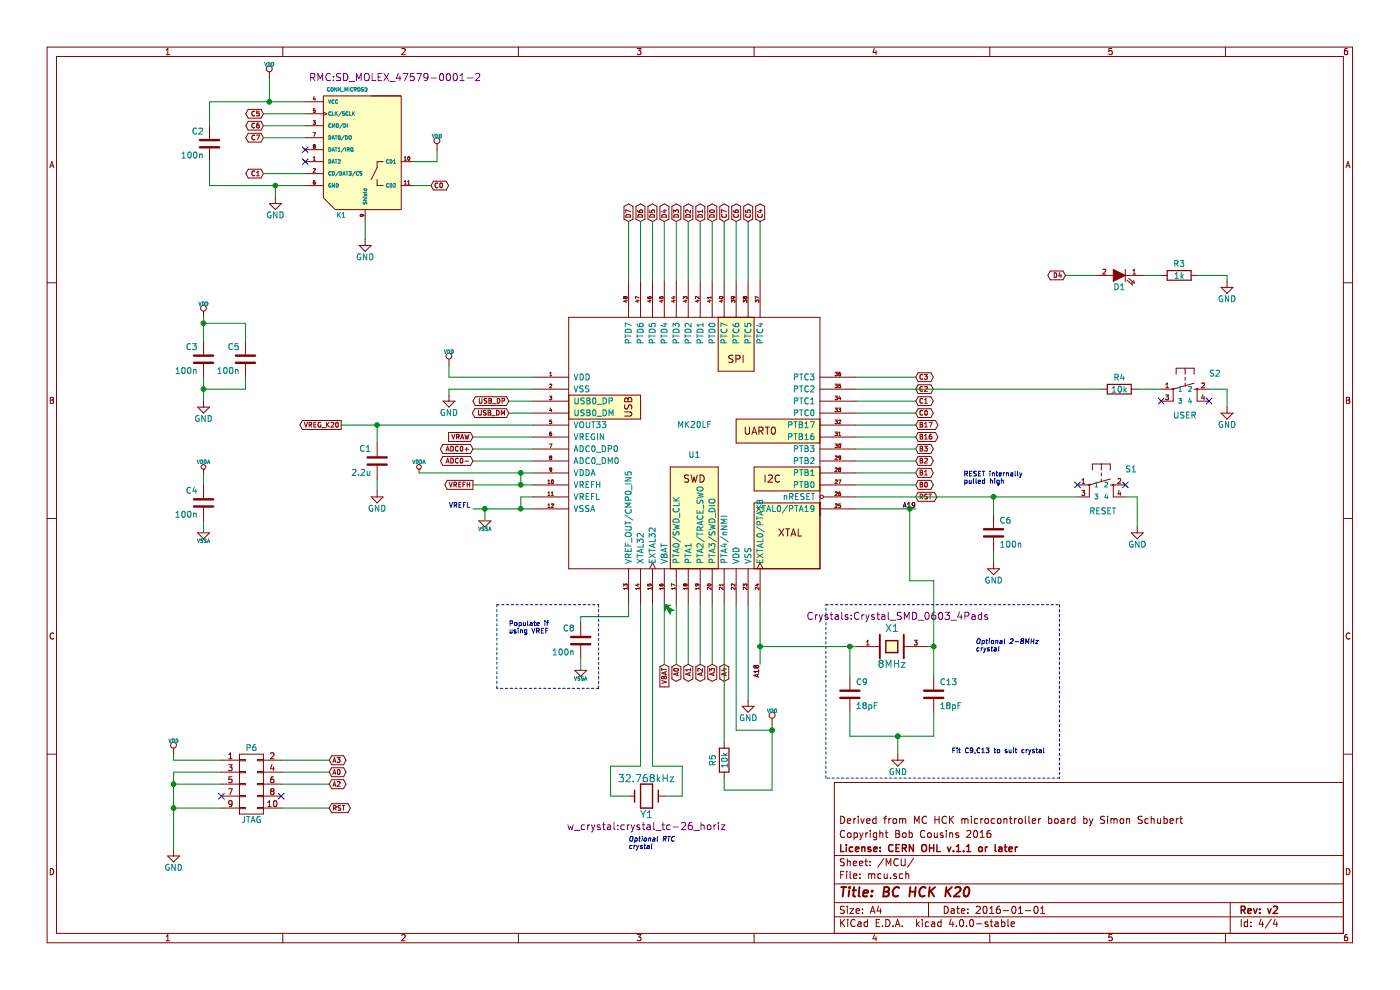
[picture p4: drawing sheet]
EESchema Schematic File Version 2
LIBS:power
LIBS:device
LIBS:transistors
LIBS:conn
LIBS:linear
LIBS:regul
LIBS:74xx
LIBS:cmos4000
LIBS:SparkFun
LIBS:tac_switchsmd_evqp2
LIBS:logo
LIBS:MK20LF
LIBS:RMC
LIBS:opendous
LIBS:multireg
LIBS:inductor_select
LIBS:mchck-cache
EELAYER 25 0
EELAYER END
$Descr A4 11693 8268
encoding utf-8
Sheet 4 4
Title "BC HCK K20 "
Date "2016-01-01"
Rev "v2"
Comp "License: CERN OHL v.1.1 or later"
Comment1 "Copyright Bob Cousins 2016"
Comment2 "Derived from MC HCK microcontroller board by Simon Schubert"
Comment3 ""
Comment4 ""
$EndDescr
$Comp
L C C4
U 1 1
P 1700 4200
F 0 "C4" H 1750 4300 50  0000 L CNN
F 1 "100n" H 1750 4100 50  0000 L CNN
F 2 "mchck:SM0603_Capa" H 1750 4200 50  0001 C CNN
F 3 "" H 1700 4200 60  0001 C CNN
	1    1700 4200
	-1   0    0    -1  
$EndComp
$Comp
L C C5
U 1 1
P 2050 3000
F 0 "C5" H 2100 3100 50  0000 L CNN
F 1 "100n" H 2100 2900 50  0000 L CNN
F 2 "mchck:SM0603_Capa" H 2100 3000 50  0001 C CNN
F 3 "" H 2050 3000 60  0001 C CNN
	1    2050 3000
	-1   0    0    -1  
$EndComp
$Comp
L R R3
U 1 1
P 9850 2300
F 0 "R3" V 9950 2300 50  0000 C CNN
F 1 "1k" V 9850 2300 50  0000 C CNN
F 2 "mchck:SM0603" H 9850 2300 60  0001 C CNN
F 3 "" H 9850 2300 60  0001 C CNN
	1    9850 2300
	0    -1   -1   0   
$EndComp
$Comp
L LED D1
U 1 1
P 9350 2300
F 0 "D1" H 9350 2200 50  0000 C CNN
F 1 "LED" V 9450 2450 50  0001 C CNN
F 2 "LEDs:LED-0603" H 9350 2300 60  0001 C CNN
F 3 "" H 9350 2300 60  0001 C CNN
	1    9350 2300
	-1   0    0    -1  
$EndComp
$Comp
L C C6
U 1 1
P 8300 4450
F 0 "C6" H 8350 4550 50  0000 L CNN
F 1 "100n" H 8350 4350 50  0000 L CNN
F 2 "mchck:SM0603_Capa" H 8300 4450 60  0001 C CNN
F 3 "" H 8300 4450 60  0001 C CNN
	1    8300 4450
	1    0    0    -1  
$EndComp
Text Notes 8050 4050 0    40   ~ 0
RESET internally\npulled high
$Comp
L C C3
U 1 1
P 1700 3000
F 0 "C3" H 1750 3100 50  0000 L CNN
F 1 "100n" H 1750 2900 50  0000 L CNN
F 2 "mchck:SM0603_Capa" H 1750 3000 50  0001 C CNN
F 3 "" H 1700 3000 60  0001 C CNN
	1    1700 3000
	-1   0    0    -1  
$EndComp
Text Notes 5250 7100 0    40   Italic 0
Optional RTC\ncrystal
Text Notes 8150 5450 0    40   Italic 0
Optional 2-8MHz\ncrystal
$Comp
L TAC_SWITCHSMD_EVQP2 S1
U 1 1
P 9200 4050
F 0 "S1" H 9400 4150 50  0000 L BNN
F 1 "RESET" H 9100 3800 50  0000 L BNN
F 2 "RMC:SW_C&K_KMR4_ALT" H 9200 4200 50  0001 C CNN
F 3 "" H 9200 4050 60  0001 C CNN
	1    9200 4050
	1    0    0    -1  
$EndComp
$Comp
L C C1
U 1 1
P 3150 3850
F 0 "C1" H 3200 3950 50  0000 L CNN
F 1 "2.2u" H 3200 3750 50  0000 L CNN
F 2 "mchck:SM0603_Capa" H 3200 3850 50  0001 C CNN
F 3 "" H 3150 3850 60  0001 C CNN
	1    3150 3850
	-1   0    0    -1  
$EndComp
NoConn ~ 9000 4050
$Comp
L VDDA #PWR015
U 1 1
P 1700 3950
F 0 "#PWR015" H 1700 4070 20  0001 C CNN
F 1 "VDDA" H 1700 4040 30  0000 C CNN
F 2 "" H 1700 3950 60  0000 C CNN
F 3 "" H 1700 3950 60  0000 C CNN
	1    1700 3950
	1    0    0    -1  
$EndComp
$Comp
L VSSA #PWR016
U 1 1
P 1700 4450
F 0 "#PWR016" H 1700 4450 30  0001 C CNN
F 1 "VSSA" H 1700 4380 30  0000 C CNN
F 2 "" H 1700 4450 60  0000 C CNN
F 3 "" H 1700 4450 60  0000 C CNN
	1    1700 4450
	1    0    0    -1  
$EndComp
$Comp
L C C8
U 1 1
P 4850 5350
F 0 "C8" H 4900 5450 50  0000 L CNN
F 1 "100n" H 4900 5250 50  0000 L CNN
F 2 "mchck:SM0603_Capa" H 4900 5350 50  0001 C CNN
F 3 "" H 4850 5350 60  0001 C CNN
F 4 "optional" H 4850 5350 60  0001 C CNN "populate"
	1    4850 5350
	-1   0    0    -1  
$EndComp
$Comp
L VSSA #PWR017
U 1 1
P 4850 5600
F 0 "#PWR017" H 4850 5600 30  0001 C CNN
F 1 "VSSA" H 4850 5530 30  0000 C CNN
F 2 "" H 4850 5600 60  0000 C CNN
F 3 "" H 4850 5600 60  0000 C CNN
	1    4850 5600
	1    0    0    -1  
$EndComp
Text Notes 4250 5300 0    40   ~ 0
Populate if\nusing VREF
$Comp
L VDD #PWR018
U 1 1
P 1700 2650
F 0 "#PWR018" H 1700 2750 30  0001 C CNN
F 1 "VDD" H 1700 2760 30  0000 C CNN
F 2 "" H 1700 2650 60  0000 C CNN
F 3 "" H 1700 2650 60  0000 C CNN
	1    1700 2650
	1    0    0    -1  
$EndComp
$Comp
L VDD #PWR019
U 1 1
P 6450 6050
F 0 "#PWR019" H 6450 6150 30  0001 C CNN
F 1 "VDD" H 6450 6160 30  0000 C CNN
F 2 "" H 6450 6050 60  0000 C CNN
F 3 "" H 6450 6050 60  0000 C CNN
	1    6450 6050
	1    0    0    -1  
$EndComp
$Comp
L VDD #PWR020
U 1 1
P 3750 3050
F 0 "#PWR020" H 3750 3150 30  0001 C CNN
F 1 "VDD" H 3750 3160 30  0000 C CNN
F 2 "" H 3750 3050 60  0000 C CNN
F 3 "" H 3750 3050 60  0000 C CNN
	1    3750 3050
	1    0    0    -1  
$EndComp
$Comp
L VDDA #PWR021
U 1 1
P 3500 3950
F 0 "#PWR021" H 3500 4070 20  0001 C CNN
F 1 "VDDA" H 3500 4040 30  0000 C CNN
F 2 "" H 3500 3950 60  0000 C CNN
F 3 "" H 3500 3950 60  0000 C CNN
	1    3500 3950
	1    0    0    -1  
$EndComp
$Comp
L VSSA #PWR022
U 1 1
P 4050 4350
F 0 "#PWR022" H 4050 4350 30  0001 C CNN
F 1 "VSSA" H 4050 4280 30  0000 C CNN
F 2 "" H 4050 4350 60  0000 C CNN
F 3 "" H 4050 4350 60  0000 C CNN
	1    4050 4350
	1    0    0    -1  
$EndComp
$Comp
L C C9
U 1 1
P 7100 5800
F 0 "C9" H 7150 5900 50  0000 L CNN
F 1 "18pF" H 7150 5700 50  0000 L CNN
F 2 "mchck:SM0603_Capa" H 7100 5800 60  0001 C CNN
F 3 "" H 7100 5800 60  0001 C CNN
	1    7100 5800
	1    0    0    -1  
$EndComp
$Comp
L C C13
U 1 1
P 7800 5800
F 0 "C13" H 7850 5900 50  0000 L CNN
F 1 "18pF" H 7850 5700 50  0000 L CNN
F 2 "mchck:SM0603_Capa" H 7800 5800 60  0001 C CNN
F 3 "" H 7800 5800 60  0001 C CNN
	1    7800 5800
	1    0    0    -1  
$EndComp
$Comp
L MK20LF U1
U 1 1
P 5800 3700
F 0 "U1" H 5800 3600 50  0000 C CNN
F 1 "MK20LF" H 5800 3850 50  0000 C CNN
F 2 "mchck:LQFP48" H 5800 3950 50  0001 C CNN
F 3 "" H 5800 3700 60  0001 C CNN
	1    5800 3700
	1    0    0    -1  
$EndComp
$Comp
L XTAL_TXC_7V X1
U 1 1
P 7450 5400
F 0 "X1" H 7450 5550 60  0000 C CNN
F 1 "8MHz" H 7450 5250 60  0000 C CNN
F 2 "Crystals:Crystal_SMD_0603_4Pads" H 7500 5650 60  0000 C CNN
F 3 "~" H 7450 5400 60  0000 C CNN
	1    7450 5400
	1    0    0    -1  
$EndComp
$Comp
L R R4
U 1 1
P 9350 3250
F 0 "R4" V 9450 3250 50  0000 C CNN
F 1 "10k" V 9350 3250 50  0000 C CNN
F 2 "mchck:SM0603" H 9350 3250 60  0001 C CNN
F 3 "" H 9350 3250 60  0001 C CNN
	1    9350 3250
	0    -1   -1   0   
$EndComp
NoConn ~ 9700 3350
$Comp
L TAC_SWITCHSMD_EVQP2 S2
U 1 1
P 9900 3250
F 0 "S2" H 10100 3350 50  0000 L BNN
F 1 "USER" H 9800 3000 50  0000 L BNN
F 2 "RMC:SW_C&K_KMR4_ALT" H 9900 3400 50  0001 C CNN
F 3 "" H 9900 3250 60  0001 C CNN
	1    9900 3250
	1    0    0    -1  
$EndComp
Text Notes 7950 6300 0    40   ~ 0
Fit C9,C13 to suit crystal
$Comp
L Crystal Y1
U 1 1
P 5400 6650
F 0 "Y1" H 5400 6800 60  0000 C CNN
F 1 "32.768kHz" H 5400 6500 60  0000 C CNN
F 2 "w_crystal:crystal_tc-26_horiz" H 5400 6900 60  0000 C CNN
F 3 "~" H 5400 6650 60  0000 C CNN
	1    5400 6650
	-1   0    0    1   
$EndComp
$Comp
L R R5
U 1 1
P 6050 6350
F 0 "R5" V 6150 6350 50  0000 C CNN
F 1 "10k" V 6050 6350 50  0000 C CNN
F 2 "mchck:SM0603" H 6050 6350 60  0001 C CNN
F 3 "" H 6050 6350 60  0001 C CNN
	1    6050 6350
	-1   0    0    1   
$EndComp
Text GLabel 5250 1850 1    40   3State ~ 0
D7
Text GLabel 5350 1850 1    40   3State ~ 0
D6
Text GLabel 5450 1850 1    40   3State ~ 0
D5
Text GLabel 5550 1850 1    40   3State ~ 0
D4
Text GLabel 5650 1850 1    40   3State ~ 0
D3
Text GLabel 5750 1850 1    40   3State ~ 0
D2
Text GLabel 5850 1850 1    40   3State ~ 0
D1
Text GLabel 5950 1850 1    40   3State ~ 0
D0
Text GLabel 6050 1850 1    40   3State ~ 0
C7
Text GLabel 6150 1850 1    40   3State ~ 0
C6
Text GLabel 6250 1850 1    40   3State ~ 0
C5
Text GLabel 6350 1850 1    40   3State ~ 0
C4
Text GLabel 2850 3550 0    40   Output ~ 0
VREG_K20
Text GLabel 4250 3350 0    40   3State ~ 0
USB_DP
Text GLabel 4250 3450 0    40   3State ~ 0
USB_DM
Text GLabel 3950 3650 0    40   Input ~ 0
VRAW
Text GLabel 3950 3750 0    40   3State ~ 0
ADC0+
Text GLabel 3950 3850 0    40   3State ~ 0
ADC0-
Text GLabel 5550 5550 3    40   Input ~ 0
VBAT
Text GLabel 5650 5550 3    40   3State ~ 0
A0
Text GLabel 5750 5550 3    40   3State ~ 0
A1
Text GLabel 5850 5550 3    40   3State ~ 0
A2
Text GLabel 5950 5550 3    40   3State ~ 0
A3
Text GLabel 6050 5550 3    40   3State ~ 0
A4
Text GLabel 7650 3150 2    40   BiDi ~ 0
C3
Text GLabel 7650 3250 2    40   3State ~ 0
C2
Text GLabel 7650 3350 2    40   3State ~ 0
C1
Text GLabel 7650 3450 2    40   3State ~ 0
C0
Text GLabel 7650 3550 2    40   3State ~ 0
B17
Text GLabel 7650 3650 2    40   BiDi ~ 0
B16
Text GLabel 7650 3750 2    40   3State ~ 0
B3
Text GLabel 7650 3850 2    40   BiDi ~ 0
B2
Text GLabel 7650 3950 2    40   BiDi ~ 0
B1
Text GLabel 7650 4050 2    40   3State ~ 0
B0
Text GLabel 7650 4150 2    40   3State ~ 0
RST
Text GLabel 3950 4050 0    40   Output ~ 0
VREFH
$Comp
L VDD #PWR023
U 1 1
P 1450 6300
F 0 "#PWR023" H 1450 6400 30  0001 C CNN
F 1 "VDD" H 1450 6410 30  0000 C CNN
F 2 "" H 1450 6300 60  0000 C CNN
F 3 "" H 1450 6300 60  0000 C CNN
	1    1450 6300
	1    0    0    -1  
$EndComp
Text GLabel 2750 6450 2    40   3State ~ 0
A0
Text GLabel 2750 6350 2    40   3State ~ 0
A3
Text GLabel 2750 6750 2    40   3State ~ 0
RST
NoConn ~ 2350 6650
NoConn ~ 1850 6650
Text GLabel 2750 6550 2    40   3State ~ 0
A2
NoConn ~ 9400 4050
NoConn ~ 10100 3350
Text GLabel 3600 1550 2    40   3State ~ 0
C0
$Comp
L VDD #PWR024
U 1 1
P 3650 1250
F 0 "#PWR024" H 3650 1350 30  0001 C CNN
F 1 "VDD" H 3650 1360 30  0000 C CNN
F 2 "" H 3650 1250 60  0000 C CNN
F 3 "" H 3650 1250 60  0000 C CNN
	1    3650 1250
	1    0    0    -1  
$EndComp
$Comp
L VDD #PWR025
U 1 1
P 2250 650
F 0 "#PWR025" H 2250 750 30  0001 C CNN
F 1 "VDD" H 2250 760 30  0000 C CNN
F 2 "" H 2250 650 60  0000 C CNN
F 3 "" H 2250 650 60  0000 C CNN
	1    2250 650 
	1    0    0    -1  
$EndComp
$Comp
L C C2
U 1 1
P 1750 1200
F 0 "C2" H 1800 1300 50  0000 L CNN
F 1 "100n" H 1800 1100 50  0000 L CNN
F 2 "mchck:SM0603_Capa" H 1800 1200 50  0001 C CNN
F 3 "" H 1750 1200 60  0001 C CNN
	1    1750 1200
	-1   0    0    -1  
$EndComp
Wire Wire Line
	1750 850  2550 850 
Wire Wire Line
	2350 6550 2750 6550
Connection ~ 4050 4250
Wire Wire Line
	2750 6750 2350 6750
Wire Wire Line
	2750 6450 2350 6450
Wire Wire Line
	2750 6350 2350 6350
Connection ~ 1450 6750
Wire Wire Line
	1450 6750 1850 6750
Connection ~ 1450 6550
Wire Wire Line
	1850 6450 1450 6450
Wire Wire Line
	1450 6550 1850 6550
Wire Wire Line
	1450 6450 1450 7100
Wire Wire Line
	1450 6350 1450 6300
Wire Wire Line
	1850 6350 1450 6350
Wire Wire Line
	5850 1850 5850 2350
Wire Wire Line
	5750 1850 5750 2350
Wire Wire Line
	5650 1850 5650 2350
Wire Wire Line
	9500 4400 9500 4150
Wire Wire Line
	8300 4600 8300 4700
Wire Wire Line
	1700 3150 1700 3350
Wire Wire Line
	1700 4350 1700 4450
Wire Wire Line
	3950 3650 4450 3650
Wire Wire Line
	4450 3750 3950 3750
Wire Wire Line
	4450 3850 3950 3850
Wire Wire Line
	4450 3350 4250 3350
Wire Wire Line
	4450 3450 4250 3450
Wire Wire Line
	6150 5050 6150 6100
Wire Wire Line
	6250 5050 6250 5850
Wire Wire Line
	5650 5050 5650 5550
Wire Wire Line
	5850 5050 5850 5550
Wire Wire Line
	5950 5550 5950 5050
Wire Wire Line
	5750 5050 5750 5550
Wire Wire Line
	6050 5050 6050 6200
Wire Wire Line
	5250 2350 5250 1850
Wire Wire Line
	5350 2350 5350 1850
Wire Wire Line
	5450 1850 5450 2350
Wire Wire Line
	5950 2350 5950 1850
Wire Wire Line
	6350 2350 6350 1850
Wire Wire Line
	6350 5050 6350 5550
Wire Wire Line
	7150 4250 7650 4250
Wire Wire Line
	6350 5400 7150 5400
Connection ~ 6350 5400
Wire Wire Line
	7600 4850 7600 4250
Connection ~ 7600 4250
Wire Wire Line
	7150 3150 7650 3150
Wire Wire Line
	7150 3250 9200 3250
Wire Wire Line
	5350 6400 5100 6400
Wire Wire Line
	5100 6400 5100 6650
Wire Wire Line
	5700 6650 5700 6400
Wire Wire Line
	5700 6400 5450 6400
Wire Wire Line
	7150 4050 7650 4050
Wire Wire Line
	7650 3950 7150 3950
Wire Wire Line
	7150 3850 7650 3850
Wire Wire Line
	7650 3750 7150 3750
Wire Wire Line
	1700 2650 1700 2850
Wire Wire Line
	5550 2350 5550 1850
Wire Wire Line
	5450 6400 5450 5050
Wire Wire Line
	5350 5050 5350 6400
Wire Wire Line
	3150 4000 3150 4100
Wire Wire Line
	10000 2300 10250 2300
Wire Wire Line
	10250 2300 10250 2350
Wire Wire Line
	9550 2300 9700 2300
Wire Wire Line
	7150 4150 9000 4150
Connection ~ 8300 4150
Wire Wire Line
	2850 3550 4450 3550
Wire Wire Line
	3750 3250 4450 3250
Wire Wire Line
	3750 3150 4450 3150
Wire Wire Line
	7650 3450 7150 3450
Wire Wire Line
	4850 5500 4850 5600
Wire Wire Line
	4850 5150 5250 5150
Wire Notes Line
	4150 5050 5000 5050
Wire Notes Line
	5000 5750 4150 5750
Wire Notes Line
	4150 5750 4150 5050
Wire Notes Line
	5000 5050 5000 5750
Wire Wire Line
	1700 3950 1700 4050
Wire Wire Line
	3500 3950 4450 3950
Wire Wire Line
	4350 4150 4450 4150
Wire Wire Line
	3950 4250 4450 4250
Connection ~ 4350 4250
Wire Wire Line
	3750 3250 3750 3300
Wire Wire Line
	3750 3150 3750 3050
Wire Wire Line
	4050 4250 4050 4350
Wire Wire Line
	4350 4250 4350 4150
Wire Wire Line
	2050 2700 1700 2700
Wire Wire Line
	1700 3250 2050 3250
Wire Wire Line
	2050 3250 2050 3150
Connection ~ 1700 3250
Connection ~ 1700 2700
Wire Wire Line
	2050 2700 2050 2850
Wire Wire Line
	7100 5950 7100 6150
Wire Wire Line
	7100 6150 7800 6150
Wire Wire Line
	7500 6150 7500 6300
Wire Wire Line
	7800 6150 7800 5950
Connection ~ 7500 6150
Wire Wire Line
	7800 4850 7800 5650
Wire Wire Line
	7100 5400 7100 5650
Wire Wire Line
	7600 4850 7800 4850
Connection ~ 7800 5400
Connection ~ 7100 5400
Wire Wire Line
	6050 2350 6050 1850
Wire Wire Line
	6150 1850 6150 2350
Wire Wire Line
	6250 2350 6250 1850
Wire Wire Line
	5250 5150 5250 5050
Wire Notes Line
	6900 5050 8850 5050
Wire Notes Line
	8850 5050 8850 6500
Wire Notes Line
	8850 6500 6900 6500
Wire Notes Line
	6900 6500 6900 5050
Wire Wire Line
	3150 3700 3150 3550
Connection ~ 3150 3550
Wire Wire Line
	7650 3550 7150 3550
Wire Wire Line
	10250 3250 10250 3400
Wire Wire Line
	10100 3250 10250 3250
Wire Wire Line
	9700 3250 9500 3250
Wire Wire Line
	8300 4150 8300 4300
Wire Wire Line
	6150 6100 6450 6100
Wire Wire Line
	6450 6050 6450 6600
Wire Wire Line
	6450 6600 6050 6600
Connection ~ 6450 6100
Wire Wire Line
	5550 5050 5550 5550
Wire Wire Line
	9500 4150 9400 4150
Wire Wire Line
	3950 4050 4450 4050
Wire Wire Line
	4350 4050 4350 3950
Connection ~ 4350 3950
Connection ~ 4350 4050
Wire Wire Line
	7150 3650 7650 3650
Wire Wire Line
	8900 2300 9150 2300
Wire Wire Line
	2300 1550 2300 1650
Wire Wire Line
	3450 1350 3650 1350
Wire Wire Line
	3650 1350 3650 1250
Text GLabel 2200 1050 0    40   3State ~ 0
C6
Text GLabel 2200 950  0    40   3State ~ 0
C5
Text GLabel 2200 1150 0    40   3State ~ 0
C7
Text GLabel 2200 1450 0    40   3State ~ 0
C1
Wire Wire Line
	7650 3350 7150 3350
Text GLabel 8900 2300 0    40   3State ~ 0
D4
$Comp
L CONN_microSD K1
U 1 1
P 2850 1300
AR Path="/565AE17B" Ref="K1"  Part="1" 
AR Path="/50474F32/565AE17B" Ref="K1"  Part="1" 
F 0 "K1" H 2850 800 40  0000 C CNN
F 1 "CONN_MICROSD" H 2900 1850 30  0000 C CNN
F 2 "RMC:SD_MOLEX_47579-0001-2" H 3300 1950 60  0000 C CNN
F 3 "~" H 2850 1300 60  0000 C CNN
	1    2850 1300
	1    0    0    -1  
$EndComp
Wire Wire Line
	2200 950  2550 950 
Wire Wire Line
	2200 1050 2550 1050
Wire Wire Line
	2200 1150 2550 1150
Wire Wire Line
	2200 1450 2550 1450
Wire Wire Line
	1750 1550 2550 1550
Wire Wire Line
	1750 1350 1750 1550
Connection ~ 2300 1550
Wire Wire Line
	2250 650  2250 850 
Wire Wire Line
	1750 850  1750 1050
Connection ~ 2250 850 
Wire Wire Line
	3450 1550 3600 1550
Wire Wire Line
	3050 2000 3050 1850
NoConn ~ 2550 1350
NoConn ~ 2550 1250
$Comp
L GND #PWR026
U 1 1
P 3050 2000
F 0 "#PWR026" H 3050 1750 50  0001 C CNN
F 1 "GND" H 3050 1850 50  0000 C CNN
F 2 "" H 3050 2000 50  0000 C CNN
F 3 "" H 3050 2000 50  0000 C CNN
	1    3050 2000
	1    0    0    -1  
$EndComp
$Comp
L GND #PWR027
U 1 1
P 2300 1650
F 0 "#PWR027" H 2300 1400 50  0001 C CNN
F 1 "GND" H 2300 1500 50  0000 C CNN
F 2 "" H 2300 1650 50  0000 C CNN
F 3 "" H 2300 1650 50  0000 C CNN
	1    2300 1650
	1    0    0    -1  
$EndComp
$Comp
L GND #PWR028
U 1 1
P 1700 3350
F 0 "#PWR028" H 1700 3100 50  0001 C CNN
F 1 "GND" H 1700 3200 50  0000 C CNN
F 2 "" H 1700 3350 50  0000 C CNN
F 3 "" H 1700 3350 50  0000 C CNN
	1    1700 3350
	1    0    0    -1  
$EndComp
$Comp
L GND #PWR029
U 1 1
P 3150 4100
F 0 "#PWR029" H 3150 3850 50  0001 C CNN
F 1 "GND" H 3150 3950 50  0000 C CNN
F 2 "" H 3150 4100 50  0000 C CNN
F 3 "" H 3150 4100 50  0000 C CNN
	1    3150 4100
	1    0    0    -1  
$EndComp
$Comp
L GND #PWR030
U 1 1
P 3750 3300
F 0 "#PWR030" H 3750 3050 50  0001 C CNN
F 1 "GND" H 3750 3150 50  0000 C CNN
F 2 "" H 3750 3300 50  0000 C CNN
F 3 "" H 3750 3300 50  0000 C CNN
	1    3750 3300
	1    0    0    -1  
$EndComp
$Comp
L GND #PWR031
U 1 1
P 7500 6300
F 0 "#PWR031" H 7500 6050 50  0001 C CNN
F 1 "GND" H 7500 6150 50  0000 C CNN
F 2 "" H 7500 6300 50  0000 C CNN
F 3 "" H 7500 6300 50  0000 C CNN
	1    7500 6300
	1    0    0    -1  
$EndComp
$Comp
L GND #PWR032
U 1 1
P 8300 4700
F 0 "#PWR032" H 8300 4450 50  0001 C CNN
F 1 "GND" H 8300 4550 50  0000 C CNN
F 2 "" H 8300 4700 50  0000 C CNN
F 3 "" H 8300 4700 50  0000 C CNN
	1    8300 4700
	1    0    0    -1  
$EndComp
$Comp
L GND #PWR033
U 1 1
P 9500 4400
F 0 "#PWR033" H 9500 4150 50  0001 C CNN
F 1 "GND" H 9500 4250 50  0000 C CNN
F 2 "" H 9500 4400 50  0000 C CNN
F 3 "" H 9500 4400 50  0000 C CNN
	1    9500 4400
	1    0    0    -1  
$EndComp
$Comp
L GND #PWR034
U 1 1
P 10250 2350
F 0 "#PWR034" H 10250 2100 50  0001 C CNN
F 1 "GND" H 10250 2200 50  0000 C CNN
F 2 "" H 10250 2350 50  0000 C CNN
F 3 "" H 10250 2350 50  0000 C CNN
	1    10250 2350
	1    0    0    -1  
$EndComp
$Comp
L GND #PWR035
U 1 1
P 10250 3400
F 0 "#PWR035" H 10250 3150 50  0001 C CNN
F 1 "GND" H 10250 3250 50  0000 C CNN
F 2 "" H 10250 3400 50  0000 C CNN
F 3 "" H 10250 3400 50  0000 C CNN
	1    10250 3400
	1    0    0    -1  
$EndComp
$Comp
L GND #PWR036
U 1 1
P 6250 5850
F 0 "#PWR036" H 6250 5600 50  0001 C CNN
F 1 "GND" H 6250 5700 50  0000 C CNN
F 2 "" H 6250 5850 50  0000 C CNN
F 3 "" H 6250 5850 50  0000 C CNN
	1    6250 5850
	1    0    0    -1  
$EndComp
$Comp
L GND #PWR037
U 1 1
P 1450 7100
F 0 "#PWR037" H 1450 6850 50  0001 C CNN
F 1 "GND" H 1450 6950 50  0000 C CNN
F 2 "" H 1450 7100 50  0000 C CNN
F 3 "" H 1450 7100 50  0000 C CNN
	1    1450 7100
	1    0    0    -1  
$EndComp
$Comp
L CONN_02X05 P6
U 1 1
P 2100 6550
F 0 "P6" H 2100 6850 50  0000 C CNN
F 1 "JTAG" H 2100 6250 50  0000 C CNN
F 2 "RMC:Pin_Array_5x2_SMT_1.27mm_RMC" H 2100 5350 50  0001 C CNN
F 3 "" H 2100 5350 50  0000 C CNN
	1    2100 6550
	1    0    0    -1  
$EndComp
Wire Wire Line
	4850 5150 4850 5200
Wire Wire Line
	6050 6600 6050 6500
Wire Wire Line
	5100 6650 5250 6650
Wire Wire Line
	5550 6650 5700 6650
Wire Wire Line
	7750 5400 7800 5400
Text Notes 3750 4250 0    40   ~ 0
VREFL
Text Label 6350 5550 3    40   ~ 0
A18
Text Label 7650 4250 2    40   ~ 0
A19
$EndSCHEMATC
